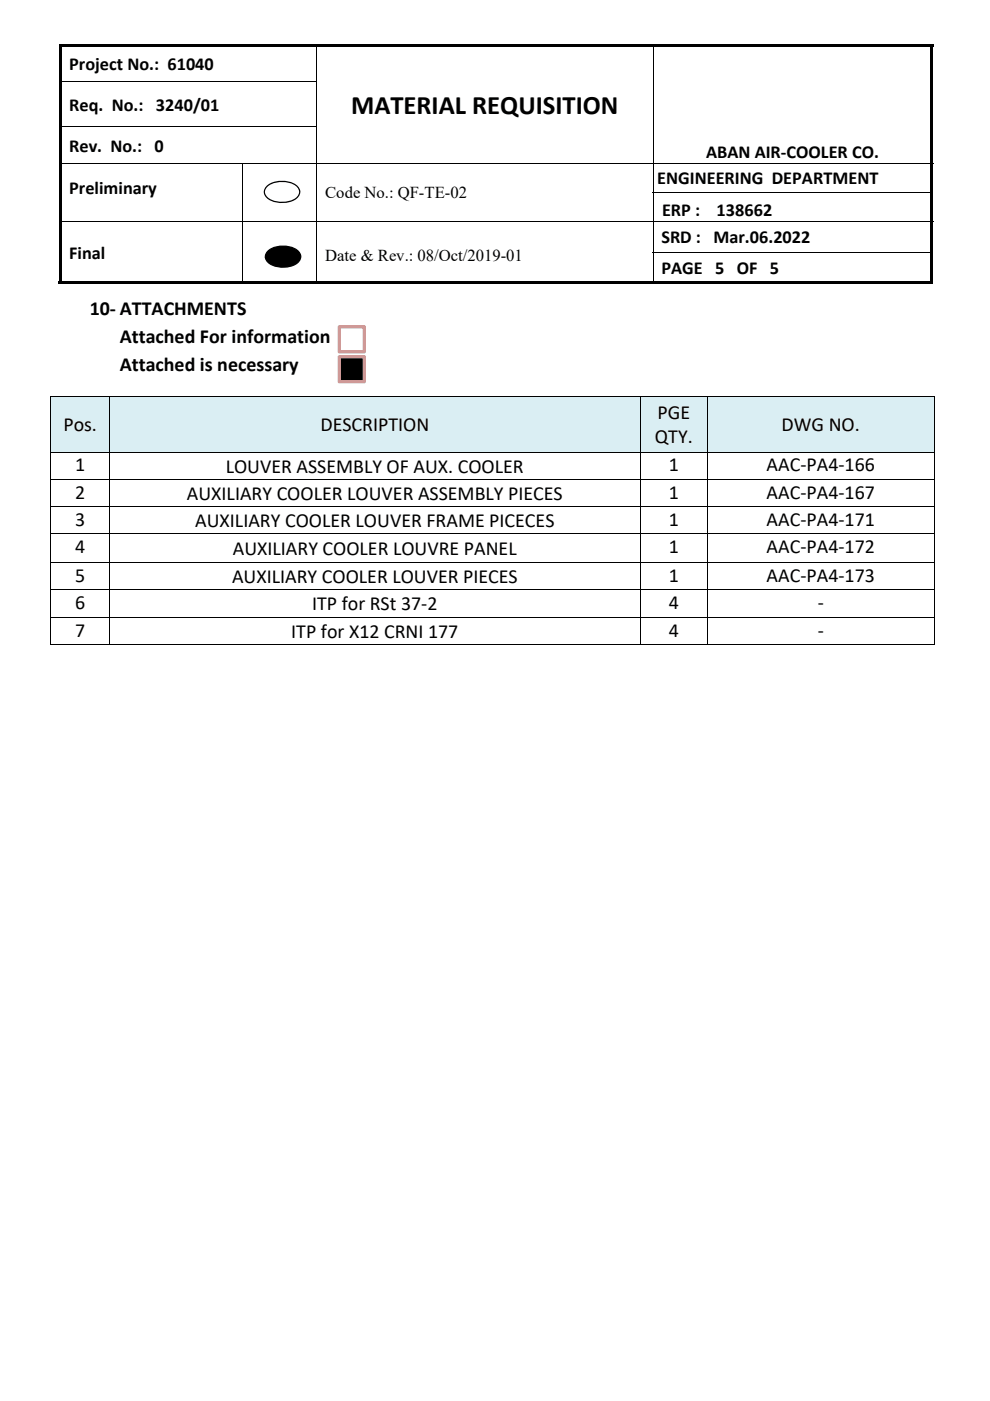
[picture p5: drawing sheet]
<svg xmlns="http://www.w3.org/2000/svg" width="210mm" height="297mm" viewBox="0 0 210 297" stroke-linecap="round" stroke-linejoin="round" font-family="sans-serif">
<g fill="#000">
<path d="M12.5 9.3h.5v.5h-.5zM12.5 9.3h185.4v.5h-185.4zM12.5 9.8h.5v7.4h-.5zM12.5 17.2h.5v.5h-.5zM67 17.2h.2v.5h-.2zM138.4 17.2h.2v.5h-.2zM197.4 9.3h.5v.5h-.5zM197.4 9.8h.5v7.4h-.5zM197.4 17.2h.5v.5h-.5zM12.5 17.7h.5v8.9h-.5zM12.5 26.6h.5v.6h-.5zM12.5 27.2h.5v7.3h-.5z"/>
<path d="M67 26.6h.2v.6h-.2zM138.4 26.6h.2v.6h-.2zM197.4 17.7h.5v8.9h-.5zM197.4 26.6h.5v.6h-.5zM197.4 27.2h.5v7.3h-.5zM12.5 34.7h.5v6.1h-.5zM12.5 40.8h.5v.2h-.5zM12.5 41h.5v5.8h-.5zM12.5 47h.5v6.4h-.5zM12.5 53.4h.5v.2h-.5zM51.3 40.8h.2v.2h-.2zM51.3 53.4h.2v.2h-.2z"/>
<path d="M67 40.8h.2v.2h-.2zM67 53.4h.2v.2h-.2zM197.4 34.7h.5v6.1h-.5zM197.4 41h.5v5.8h-.5zM197.4 47h.5v6.4h-.5zM12.5 53.6h.5v6.6h-.5zM12.5 59.7h38.8v.5h-38.8zM51.3 59.7h15.7v.5h-15.7zM67 59.7h71.4v.5h-71.4zM138.4 59.7h59v.5h-59zM197.4 53.6h.5v6.6h-.5zM197.4 59.7h.5v.5h-.5z"/>
<path d="M56.8 39.2a5.4 5.4 0 0 1 6.6 .5 1.8 1.8 0 0 1-1.1 2.8 5.6 5.6 0 0 1-6-.8 1.7 1.7 0 0 1 .5-2.5zM56.5 39.8a1.45 1.45 0 0 0 .6 2.3 5.1 5.1 0 0 0 6.1-.7 1.38 1.38 0 0 0-.5-2 5.2 5.2 0 0 0-6.2 .4z"/>
<path d="M57 52.9a5.4 5.4 0 0 1 6.6 .6 1.79 1.79 0 0 1-1.1 2.7 5.6 5.6 0 0 1-6-.7 1.71 1.71 0 0 1 .5-2.6zM56.7 53.6a1.45 1.45 0 0 0 .6 2.2 5.1 5.1 0 0 0 6.1-.6 1.38 1.38 0 0 0-.5-2.1 5.2 5.2 0 0 0-6.2 .5z"/>
</g>
<g fill="none" stroke="#000" stroke-width=".21">
<path d="M13 17.3h54M67.1 9.8v7.4M67.1 17.7v8.9M138.5 9.8v7.4M138.5 17.7v8.9M12.5 34.6h185.4M13 26.7h54M51.4 34.7v6.1M67.1 27.2v7.3M67.1 34.7v6.1M138.5 27.2v7.3M138.5 34.7v6.1"/>
<path d="M12.5 46.9h185.4M51.4 41v5.8M51.4 47v6.4M51.4 53.6v6.1M67.1 41v5.8M67.1 47v6.4M67.1 53.6v6.1M138.4 40.9h59.5M138.4 53.5h59.5M138.5 41v5.8M138.5 47v6.4M138.5 53.6v6.1"/>
</g>
<path d="M56.7 53.4a5.2 5.2 0 0 1 6.7 0 1.73 1.73 0 0 1-1 2.8 5.2 5.2 0 0 1-5.7-.8 1.47 1.47 0 0 1 0-2z" fill-rule="evenodd" fill="#000"/>
<g fill="#daeef3">
<path d="M10.9 84.2h12.2v11.6h-12.2z"/>
<path d="M12.7 87.4h8.6v5.2h-8.6z"/>
<path d="M23.3 84.2h112.4v11.6h-112.4z"/>
<path d="M25.1 87.4h108.8v5.2h-108.8z"/>
<path d="M135.9 84.2h14v11.6h-14z"/>
<path d="M137.7 84.8h10.4v5.2h-10.4z"/>
<path d="M137.7 90h10.4v5.2h-10.4z"/>
<path d="M150.1 84.2h48v11.6h-48z"/>
<path d="M151.9 87.4h44.3v5.2h-44.3z"/>
</g>
<path d="M10.7 84.1h.2v.1h-.2zM198.1 84.1h.1v.1h-.1zM198.1 95.8h.1v.1h-.1zM198.1 101.5h.1v.2h-.1zM198.1 107.3h.1v.2h-.1zM198.1 113.1h.1v.2h-.1zM198.1 119.2h.1v.2h-.1zM198.1 125h.1v.2h-.1zM198.1 130.8h.1v.1h-.1zM198.1 136.6h.1v.1h-.1z" fill="#000"/>
<g fill="none" stroke="#000" stroke-width=".21">
<path d="M10.7 84.1h187.4M10.7 95.8h187.4M10.8 84.2v11.6M10.8 95.9v5.6M23.2 84.2v11.6M23.2 95.9v5.6M135.8 84.2v11.6M135.8 95.9v5.6M150 84.2v11.6M150 95.9v5.6M198.1 84.2v11.6M198.1 95.9v5.6"/>
<path d="M10.7 101.6h187.4M10.7 107.4h187.4M10.7 113.2h187.4M10.8 101.7v5.6M10.8 107.5v5.6M10.8 113.3v5.9M10.8 119.4v5.6M23.2 101.7v5.6M23.2 107.5v5.6M23.2 113.3v5.9M23.2 119.4v5.6M135.8 101.7v5.6"/>
<path d="M135.8 107.5v5.6M135.8 113.3v5.9M135.8 119.4v5.6M150 101.7v5.6M150 107.5v5.6M150 113.3v5.9M150 119.4v5.6M198.1 119.3h-187.4M198.1 101.7v5.6M198.1 107.5v5.6M198.1 113.3v5.9M198.1 119.4v5.6"/>
<path d="M10.7 136.7h12.4M10.8 125.2v5.6M10.8 130.9v5.8M23.2 125.2v5.6M23.2 130.9v5.8M23.3 136.7h112.4M135.8 125.2v5.6M135.8 130.9v5.8M135.9 136.7h14M150 125.2v5.6M150 130.9v5.8M150.1 136.7h48"/>
<path d="M198.1 125.1h-187.4M198.1 130.9h-187.4M198.1 125.2v5.6M198.1 130.9v5.8"/>
</g>
<path d="M72 69.3h5.3v5.3h-5.3z" fill="#fff"/>
<path d="M71.8 69h5.6l.2 .3v5.5l-.3 .1h-5.5l-.2-.3v-5.3zM72 69.6l.3-.3v5.3l-.3-.4h5.3l-.4 .4v-5.3l.4 .3z" fill="#d99694"/>
<path d="M72 75.6h5.3v5.3h-5.3z" fill="#000"/>
<path d="M71.8 75.3h5.6l.2 .3v5.5l-.3 .2-5.5-.1-.2-.3v-5.3zM72 76l.3-.4v5.3l-.3-.3h5.3l-.4 .3v-5.3l.4 .4z" fill="#d99694"/>
<text font-size="5.7" x="74.5" y="24.2">MATERIAL REQUISITION</text>
<g font-size="4.2">
<text x="19" y="66.7">10‐ ATTACHMENTS</text>
<text x="25.4" y="72.6">Attached For information</text>
<text x="25.4" y="78.6">Attached is necessary</text>
<text x="139.5" y="88.8">PGE</text>
<text x="13.4" y="91.4">Pos.</text>
<text x="68" y="91.4">DESCRIPTION</text>
<text x="138.9" y="94">QTY.</text>
<text x="165.8" y="91.4">DWG NO.</text>
<text x="15.9" y="99.9">1</text>
<text x="47.9" y="100.2">LOUVER ASSEMBLY OF AUX. COOLER</text>
<text x="141.9" y="99.9">1</text>
<text x="162.6" y="99.9">AAC‐PA4‐166</text>
<text x="15.9" y="105.7">2</text>
<text x="39.6" y="106">AUXILIARY COOLER LOUVER ASSEMBLY PIECES</text>
<text x="141.9" y="105.7">1</text>
<text x="162.6" y="105.7">AAC‐PA4‐167</text>
<text x="15.9" y="111.5">3</text>
<text x="41.4" y="111.7">AUXILIARY COOLER LOUVER FRAME PICECES</text>
<text x="141.9" y="111.5">1</text>
<text x="162.6" y="111.5">AAC‐PA4‐171</text>
<text x="15.9" y="117.3">4</text>
<text x="49.4" y="117.7">AUXILIARY COOLER LOUVRE PANEL</text>
<text x="141.9" y="117.3">1</text>
<text x="162.6" y="117.3">AAC‐PA4‐172</text>
<text x="15.9" y="123.4">5</text>
<text x="49.2" y="123.6">AUXILIARY COOLER LOUVER PIECES</text>
<text x="141.9" y="123.4">1</text>
<text x="162.6" y="123.4">AAC‐PA4‐173</text>
<text x="15.9" y="129.2">6</text>
<text x="66.2" y="129.4">ITP for RSt 37‐2</text>
<text x="141.9" y="129.2">4</text>
<text x="173.4" y="129.2">‐</text>
<text x="15.9" y="135">7</text>
<text x="61.8" y="135.2">ITP for X12 CRNI 177</text>
<text x="141.9" y="135">4</text>
<text x="173.4" y="135">‐</text>
</g>
<g font-size="3.9">
<text x="14.7" y="14.8">Project No.: 61040</text>
<text x="14.7" y="23.5">Req. No.: 3240/01</text>
<text x="14.7" y="32.2">Rev. No.: 0</text>
<text x="149.8" y="33.5">ABAN AIR‐COOLER CO.</text>
<text x="14.7" y="41">Preliminary</text>
<text x="139.4" y="39.1">ENGINEERING DEPARTMENT</text>
<text x="140.4" y="45.8">ERP :</text>
<text x="152" y="45.8">138662</text>
<text x="140.3" y="51.5">SRD : Mar.06.2022</text>
<text x="14.7" y="54.8">Final</text>
<text x="140.3" y="58">PAGE 5 OF 5</text>
</g>
<g font-size="3.5">
<text x="69" y="42">Code No.: QF-TE-02</text>
<text x="69" y="55.3">Date &amp; Rev.: 08/Oct/2019-01</text>
</g>
</svg>
